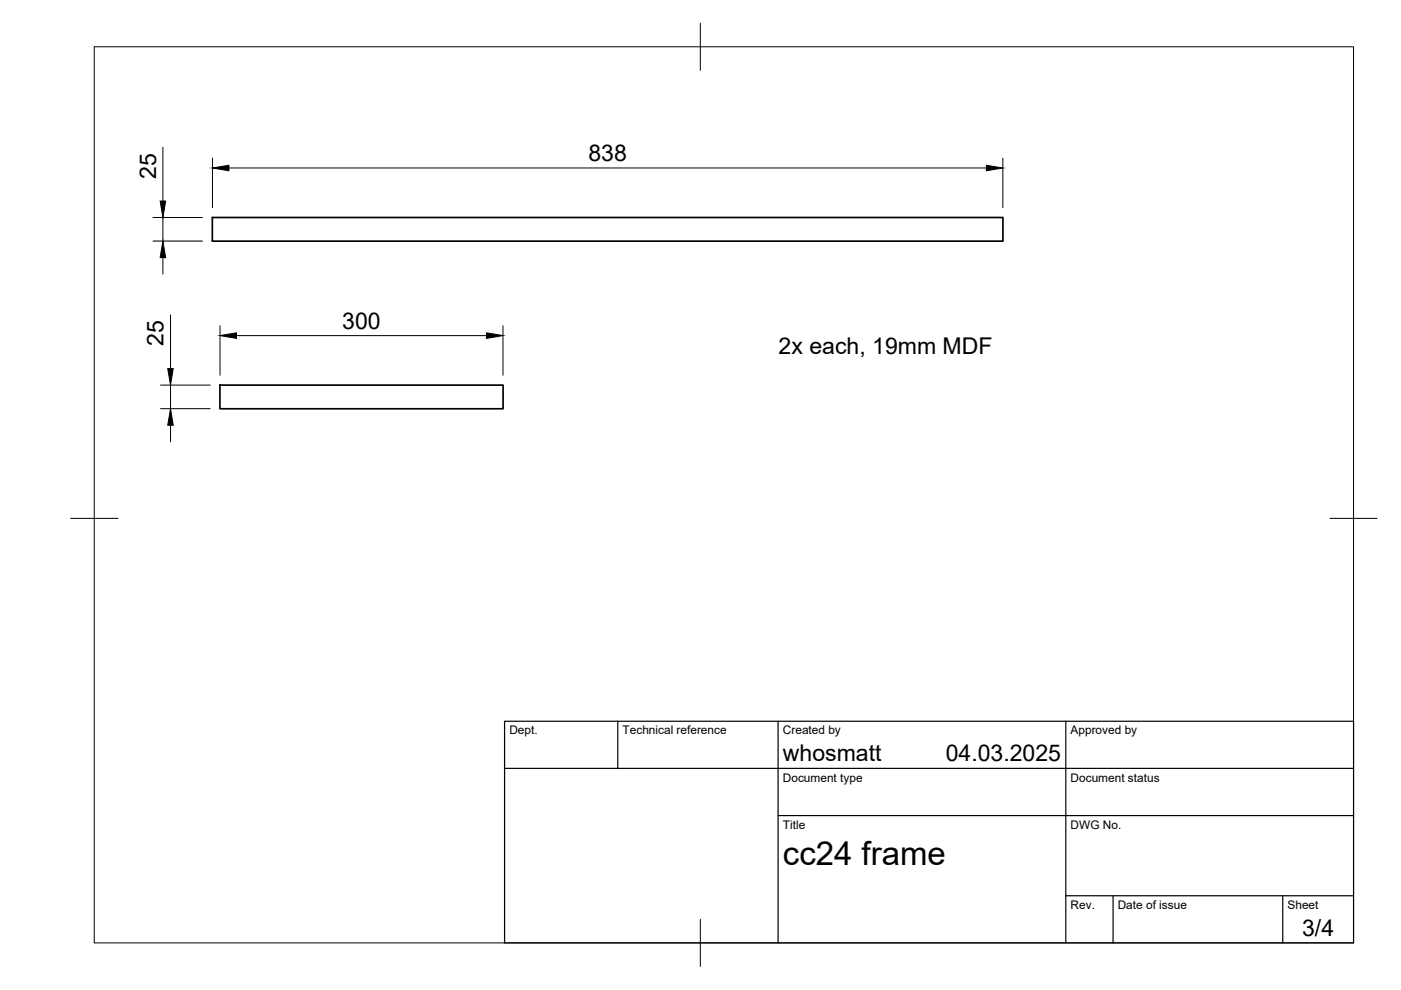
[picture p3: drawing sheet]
<svg xmlns="http://www.w3.org/2000/svg" width="297mm" height="210mm" viewBox="0 0 297 210" stroke-linecap="round" stroke-linejoin="round" font-family="sans-serif">
<!-- layer: Visible -->
<path d="M45 46.1h167.6v5h-167.6zM46.6 81.7h60.1v5h-60.1z" fill="none" stroke="#000" stroke-width=".36"/>
<!-- layer: BORDER -->
<path d="M20 9.9h267v190h-267zM148.5 4.9v10M15 109.9h10M282 109.9h10M148.5 194.9v10" fill="none" stroke="#000" stroke-width=".21"/>
<!-- layer: TITLEBLOCK -->
<path d="M107 152.9h180v47h-180zM131 152.9v10M165 152.9v47M226 152.9v47M107 162.9h180M165 172.9h122M226 189.9h61M236 189.9v10M272 189.9v10" fill="none" stroke="#000" stroke-width=".25"/>
<!-- layer: FD_Dimensions -->
<g fill="none" stroke="#000" stroke-width=".21">
<path d="M34.5 31.2v11.4M45 33.5v10.5M48.5 35.6h160.6M212.6 33.5v10.5M32.4 51.1h10.5M32.4 46.1h10.5M34.5 46.1v5M34.5 54.6v3.5M36.2 66.8v11.4M46.7 69.1v10.5M50.1 71.2h53M106.6 69.1v10.5"/>
<path d="M34 86.6h10.6M34 81.7h10.6M36.2 81.7v4.9M36.2 90.2v3.5"/>
</g>
<path d="M45 35.6l3.5-.6v1.2zM209.1 35l3.5 .6-3.5 .6zM34.5 51.1l.6 3.5h-1.1zM34 42.6h1.1l-.6 3.5zM35.6 78.2h1.1l-.5 3.5zM46.7 71.2l3.4-.6v1.1zM103.1 70.6l3.5 .6-3.5 .5zM36.2 86.6l.5 3.6h-1.1z" fill="#000" stroke="#000" stroke-width=".21"/>
<text font-size="7" x="166" y="183.4">cc24 frame</text>
<g font-size="4.9">
<text x="124.8" y="34.2">838</text>
<text x="33.1" y="37.9" transform="rotate(-90 33.1 37.9)">25</text>
<text x="72.6" y="69.7">300</text>
<text x="34.7" y="73.4" transform="rotate(-90 34.7 73.4)">25</text>
<text x="165.1" y="75.1">2x each, 19mm MDF</text>
<text x="166" y="161.4">whosmatt</text>
<text x="200.5" y="161.4">04.03.2025</text>
<text x="276.1" y="198.6">3/4</text>
</g>
<g font-size="2.5">
<text x="108" y="155.7">Dept.</text>
<text x="132" y="155.7">Technical reference</text>
<text x="166" y="155.7">Created by</text>
<text x="227" y="155.7">Approved by</text>
<text x="166" y="165.7">Document type</text>
<text x="227" y="165.7">Document status</text>
<text x="166" y="175.7">Title</text>
<text x="227" y="175.7">DWG No.</text>
<text x="227" y="192.7">Rev.</text>
<text x="237" y="192.7">Date of issue</text>
<text x="273" y="192.7">Sheet</text>
</g>
</svg>
